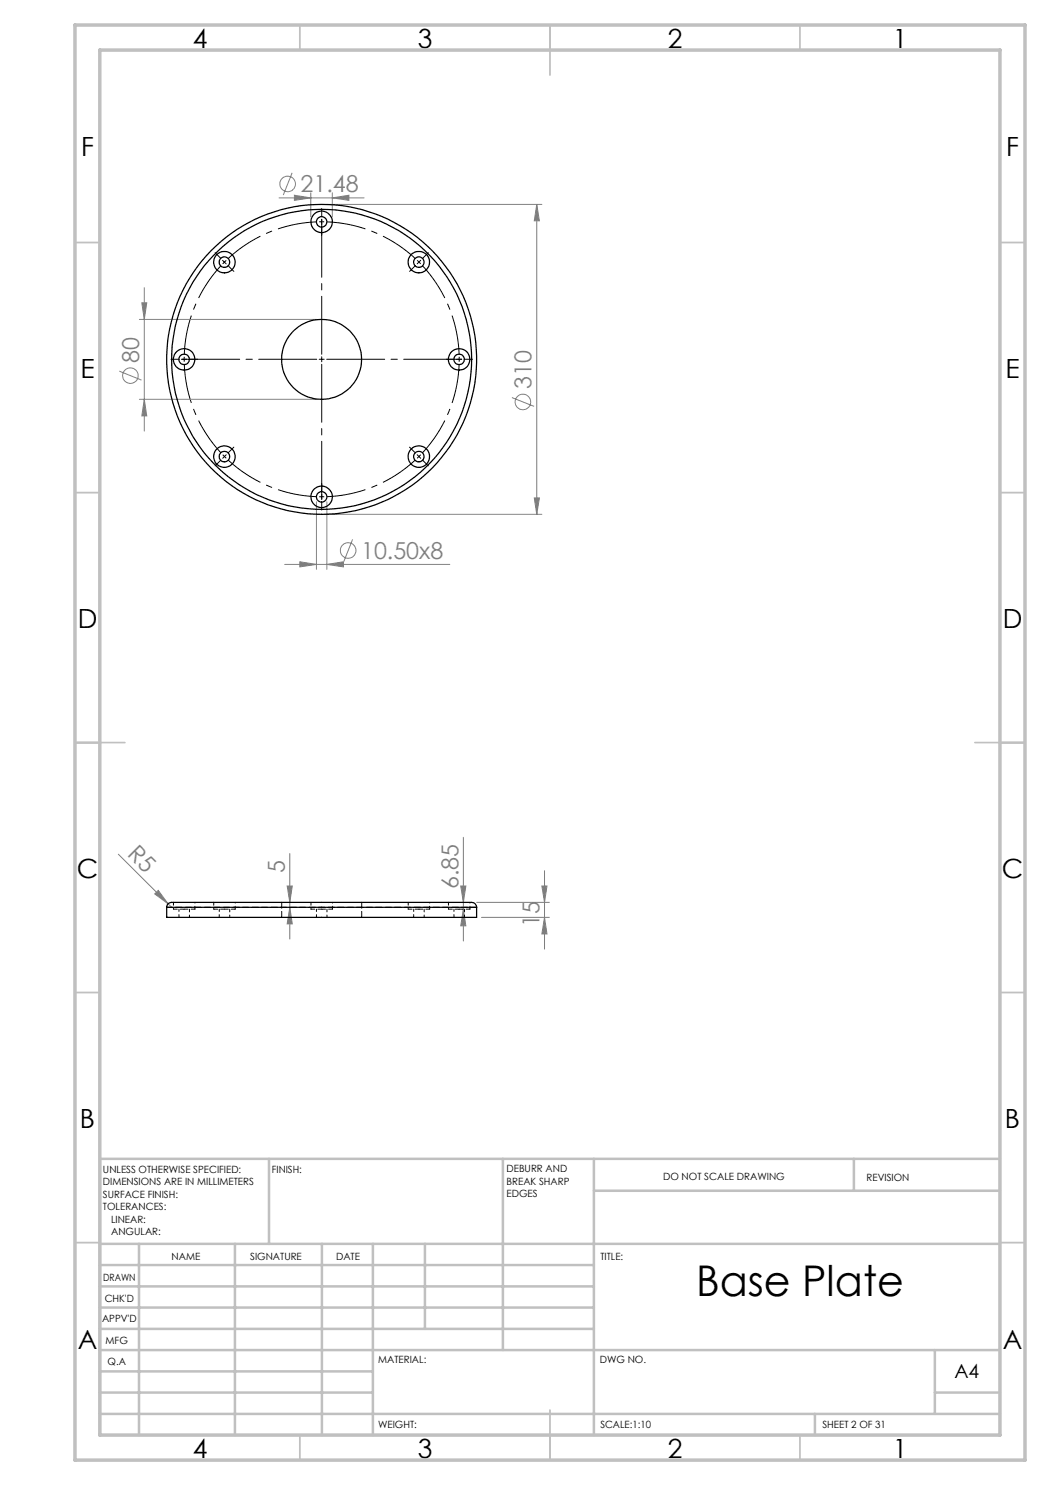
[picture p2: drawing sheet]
<svg xmlns="http://www.w3.org/2000/svg" width="210mm" height="297mm" viewBox="0 0 210 297" stroke-linecap="round" stroke-linejoin="round" font-family="sans-serif">
<g fill="none" stroke="#808080" stroke-width=".2">
<path d="M55.8 39.6h17M58.4 34.6l-1.7 4.4M58.9 39l3.3 .6-3.3 .5zM62.2 38.6v4.8M66.5 39.6l3.3-.6v1.1zM66.5 38.6v4.8M28.9 57.5v28.7M65.3 40.9h43.1M107.4 40.9l.5 3.3h-1zM107.4 40.9v62M23.8 74.2l4.5 1.8M27.9 63.9h35.4"/>
<path d="M27.9 79.9h35.4M28.4 60.6h1l-.5 3.3zM28.9 79.9l.5 3.3h-1zM102.4 79.5l4.4 1.8M106.9 99.6h1l-.5 3.3zM56.9 112.9h33.1M60 112.4l3.3 .5-3.3 .5zM63.3 100.4v13.5M65.3 102.9h43.1M65.4 112.9l3.3-.5v1zM65.4 100.4v13.5M70.5 107.9l-1.7 4.4"/>
<path d="M23.7 170.8l10.6 10.7M30.9 178.8l.7-.7 2 2.7zM57.4 177.2h1.1l-.5 3.3zM58 170.7v17.1M92.1 177.2h1.1l-.5 3.3zM92.7 167.5v20.7M108.4 177.2h1l-.5 3.3zM108.9 174.1v15.7M58 181.5l.5 3.3h-1.1zM92.7 181.9l.5 3.3h-1.1zM95.3 180.5h14.6M96.3 183.5h13.6"/>
<path d="M108.9 183.5l.5 3.3h-1z"/>
<circle cx="57.5" cy="36.8" r="1.55"/>
<circle cx="26.1" cy="75.1" r="1.56"/>
<circle cx="104.6" cy="80.4" r="1.55"/>
<circle cx="69.6" cy="110.1" r="1.55"/>
</g>
<g fill="none" stroke="#000" stroke-width=".2" stroke-dasharray="15.2 1.3 1.3 1.3" stroke-linecap="butt">
<path d="M64.3 44.4h-.5M64.3 44.4h.5M83.8 52.4l-.4-.3M83.8 52.4l.3 .4M36.8 71.9v.5M36.8 71.9v-.5M91.8 71.9v-.5M91.8 71.9v.5M44.9 91.3l.4 .4M44.9 91.3l-.4-.4M64.3 99.4h.5M64.3 99.4h-.5"/>
<path d="M83.8 91.3l.3-.4M83.8 91.3l-.4 .4"/>
</g>
<path d="M44.2 53.1a27.5 27.5 0 0 0-7.3 17.8M63.3 44.4a27.5 27.5 0 0 0-17.7 7.3M83.1 51.7a27.5 27.5 0 0 0-17.8-7.3M36.9 72.9a27.5 27.5 0 0 0 7.3 17.7M91.8 70.9a27.5 27.5 0 0 0-7.3-17.8M45.6 92a27.5 27.5 0 0 0 17.7 7.3M65.3 99.3a27.5 27.5 0 0 0 17.8-7.3M84.5 90.6a27.5 27.5 0 0 0 7.3-17.7" fill="none" stroke="#000" stroke-width=".2" stroke-dasharray="15.2 1.3 1.3 1.3" stroke-dashoffset="7.3" stroke-linecap="butt"/>
<path d="M44.5 52.1l.7 .7M45.2 52.1l-.7 .7" fill="none" stroke="#000" stroke-width=".2"/>
<g fill="none" stroke="#000" stroke-width=".2" stroke-dasharray="15.2 1.3 1.3 1.3">
<path d="M44.2 51.7l-1.2-1.2M45.6 53.1l1.2 1.2M64.3 44.4v-.5M64.3 44.4v.5M64.3 43.4v-1.7M64.3 45.4v1.6M83.1 53.1l-1.2 1.2M83.8 52.4l.3-.3M83.8 52.4l-.4 .4M84.5 51.7l1.2-1.2M35.8 71.9h-1.6M36.8 71.9h-.5"/>
<path d="M36.8 71.9h.5M37.8 71.9h1.7M64.3 71.9v-.5M64.3 71.9h-.5M64.3 71.9v.5M64.3 71.9h.5M90.8 71.9h-1.6M91.8 71.9h.5M91.8 71.9h-.5M92.8 71.9h1.7M44.2 92l-1.2 1.2M44.9 91.3l-.4 .4"/>
<path d="M44.9 91.3l.3-.4M45.6 90.6l1.2-1.2M64.3 99.4v.5M64.3 99.4v-.5M64.3 98.4v-1.7M83.1 90.6l-1.2-1.2M83.8 91.3l.3 .4M83.8 91.3l-.4-.4M84.5 92l1.2 1.2M64.3 100.4v1.6"/>
</g>
<path d="M63.3 71.9h-27M64.3 70.9v-27M64.3 72.9v27M65.3 71.9h27" fill="none" stroke="#000" stroke-width=".2" stroke-dasharray="15.2 1.3 1.3 1.3" stroke-dashoffset="3.6"/>
<g fill="none" stroke="#c0c0c0" stroke-width=".35">
<path d="M60 5v5M110 5v10M160 5v5M15 48.5h5M200 48.5h5M15 98.5h5M200 98.5h5M15 148.5h10M195 148.5h10M15 198.5h5M200 198.5h5M15 248.5h5"/>
<path d="M200 248.5h5M60 287v5M110 282v10M160 287v5"/>
</g>
<g fill="none" stroke="#c0c0c0" stroke-width=".5">
<path d="M53.8 231.8v17M100.6 231.8v38.2M118.8 231.8v55.2M118.8 238.2h81.2M170.8 231.8v6.4M200 231.8h-180v55.2M20 248.8h180M20 257.3h98.8M20 253h98.8M27.8 248.8v38.2M47 248.8v38.2M64.4 248.8v38.2"/>
<path d="M74.6 248.8v38.2M85 248.8v17M20 265.8h98.8M20 261.5h98.8M20 278.5h54.6M20 274.3h54.6M20 270h180M187 278.5h13M187 270v12.8M20 282.8h180M163 282.8v4.2"/>
</g>
<path d="M15 5h190v287h-190zM20 10h180v277h-180z" fill="none" stroke="#c0c0c0" stroke-width=".7"/>
<g fill="#808080">
<path d="M30.9 178.8l.7-.7 2 2.7z"/>
<path d="M60 112.4l3.3 .5-3.3 .5zM65.4 112.9l3.3-.5v1zM58.9 39l3.3 .6-3.3 .5zM66.5 39.6l3.3-.6v1.1z"/>
<path d="M108.9 183.5l.5 3.3h-1zM108.4 177.2h1l-.5 3.3zM58 181.5l.5 3.3h-1.1zM57.4 177.2h1.1l-.5 3.3z"/>
<path d="M92.1 177.2h1.1l-.5 3.3zM92.7 181.9l.5 3.3h-1.1zM107.4 40.9l.5 3.3h-1zM106.9 99.6h1l-.5 3.3zM28.4 60.6h1l-.5 3.3zM28.9 79.9l.5 3.3h-1z"/>
</g>
<g fill="none" stroke="#000" stroke-width=".25">
<path d="M33.3 181.5a1.13 1.13 0 0 1 1.5-1h59.3a1.04 1.04 0 0 1 1.2 1M33.3 181.5v2h62v-2M33.3 181.5h62"/>
<circle cx="44.9" cy="52.4" r="1.05"/>
<circle cx="44.9" cy="52.4" r="2.15"/>
<circle cx="64.3" cy="44.4" r="2.15"/>
<circle cx="64.3" cy="44.4" r="1.05"/>
<circle cx="83.8" cy="52.4" r="1.05"/>
<circle cx="83.8" cy="52.4" r="2.14"/>
<circle cx="36.8" cy="71.9" r="2.14"/>
<circle cx="36.8" cy="71.9" r="1.05"/>
<circle cx="64.3" cy="71.9" r="30"/>
<circle cx="64.3" cy="71.9" r="31"/>
<circle cx="64.3" cy="71.9" r="8"/>
<circle cx="91.8" cy="71.9" r="2.14"/>
<circle cx="91.8" cy="71.9" r="1.05"/>
<circle cx="44.9" cy="91.3" r="2.16"/>
<circle cx="44.9" cy="91.3" r="1.04"/>
<circle cx="64.3" cy="99.4" r="2.15"/>
<circle cx="64.3" cy="99.4" r="1.05"/>
<circle cx="83.8" cy="91.3" r="1.04"/>
<circle cx="83.8" cy="91.3" r="2.15"/>
</g>
<path d="M34.7 181.8h2.1M36.8 181.8h2.2M42.7 181.8h2.2M44.9 181.8h2.1M62.2 181.8h2.1M64.3 181.8h2.2M81.6 181.8h2.2M83.8 181.8h2.1M89.7 181.8h2.1M91.8 181.8h2.2" fill="none" stroke="#000" stroke-width=".2" stroke-dasharray="1.3 .6" stroke-dashoffset=".5"/>
<path d="M34.7 180.5v1.3M39 181.8v-1.3M42.7 180.5v1.3M47 181.8v-1.3M62.2 180.5v1.3M66.5 181.8v-1.3M81.6 180.5v1.3M85.9 181.8v-1.3M89.7 180.5v1.3M94 181.8v-1.3" fill="none" stroke="#000" stroke-width=".2" stroke-dasharray="1.3 .6" stroke-dashoffset=".7"/>
<path d="M35.8 181.8v1.7M37.9 183.5v-1.7M43.8 181.8v1.7M45.9 183.5v-1.7M63.3 181.8v1.7M65.4 183.5v-1.7M82.7 181.8v1.7M84.8 183.5v-1.7M90.8 181.8v1.7M92.9 183.5v-1.7" fill="none" stroke="#000" stroke-width=".2" stroke-dasharray="1.3 .6" stroke-dashoffset=".8"/>
<path d="M33.3 181.5h62M56.3 180.5v3M72.3 183.5v-3" fill="none" stroke="#000" stroke-width=".2" stroke-dasharray="1.3 .6" stroke-dashoffset=".1"/>
<text font-size="8.5" x="139.2" y="259.1">Base Plate</text>
<g font-size="5.3">
<text x="38.5" y="9.5">4</text>
<text x="83.5" y="9.5">3</text>
<text x="133.6" y="9.5">2</text>
<text x="178.6" y="9.5">1</text>
<text x="16.2" y="31.3">F</text>
<text x="201.2" y="31.3">F</text>
<text x="16.1" y="75.5">E</text>
<text x="201.1" y="75.5">E</text>
<text x="15.5" y="125.5">D</text>
<text x="200.5" y="125.5">D</text>
<text x="15.4" y="175.5">C</text>
<text x="200.4" y="175.5">C</text>
<text x="16" y="225.5">B</text>
<text x="201" y="225.5">B</text>
<text x="15.5" y="269.8">A</text>
<text x="200.5" y="269.8">A</text>
<text x="38.5" y="291.5">4</text>
<text x="83.5" y="291.5">3</text>
<text x="133.6" y="291.5">2</text>
<text x="178.6" y="291.5">1</text>
</g>
<g font-size="4.7" fill="#808080">
<text x="60.1" y="38.5">21.48</text>
<text x="27.8" y="72.5" transform="rotate(-90 27.8 72.5)">80</text>
<text x="106.3" y="77.8" transform="rotate(-90 106.3 77.8)">310</text>
<text x="72.2" y="111.8">10.50x8</text>
<text x="25.3" y="171.1" transform="rotate(45 25.3 171.1)">R5</text>
<text x="57" y="174.6" transform="rotate(-90 57 174.6)">5</text>
<text x="91.7" y="177.8" transform="rotate(-90 91.7 177.8)">6.85</text>
<text x="107.9" y="185.3" transform="rotate(-90 107.9 185.3)">15</text>
</g>
<text font-size="3.9" x="190.9" y="275.5">A4</text>
<g font-size="2">
<text x="20.6" y="234.6">UNLESS OTHERWISE SPECIFIED:</text>
<text x="20.6" y="237.1">DIMENSIONS ARE IN MILLIMETERS</text>
<text x="20.6" y="239.6">SURFACE FINISH:</text>
<text x="54.4" y="234.6">FINISH:</text>
<text x="101.3" y="234.5">DEBURR AND</text>
<text x="101.3" y="237">BREAK SHARP</text>
<text x="101.3" y="239.5">EDGES</text>
<text x="132.6" y="236">DO NOT SCALE DRAWING</text>
<text x="173.3" y="236.2">REVISION</text>
<text x="20.6" y="242.1">TOLERANCES:</text>
<text x="22.2" y="244.6">LINEAR:</text>
<text x="22.2" y="247.1">ANGULAR:</text>
<text x="34.3" y="252">NAME</text>
<text x="50" y="251.9">SIGNATURE</text>
<text x="67.2" y="251.9">DATE</text>
<text x="120.1" y="251.9">TITLE:</text>
<text x="20.6" y="256.1">DRAWN</text>
<text x="20.9" y="260.3">CHK'D</text>
<text x="20.4" y="264.4">APPV'D</text>
<text x="21.1" y="268.8">MFG</text>
<text x="21.5" y="273">Q.A</text>
<text x="75.6" y="272.5">MATERIAL:</text>
<text x="120" y="272.5">DWG NO.</text>
<text x="75.6" y="285.5">WEIGHT:</text>
<text x="120.1" y="285.6">SCALE:1:10</text>
<text x="164.5" y="285.6">SHEET 2 OF 31</text>
</g>
</svg>
